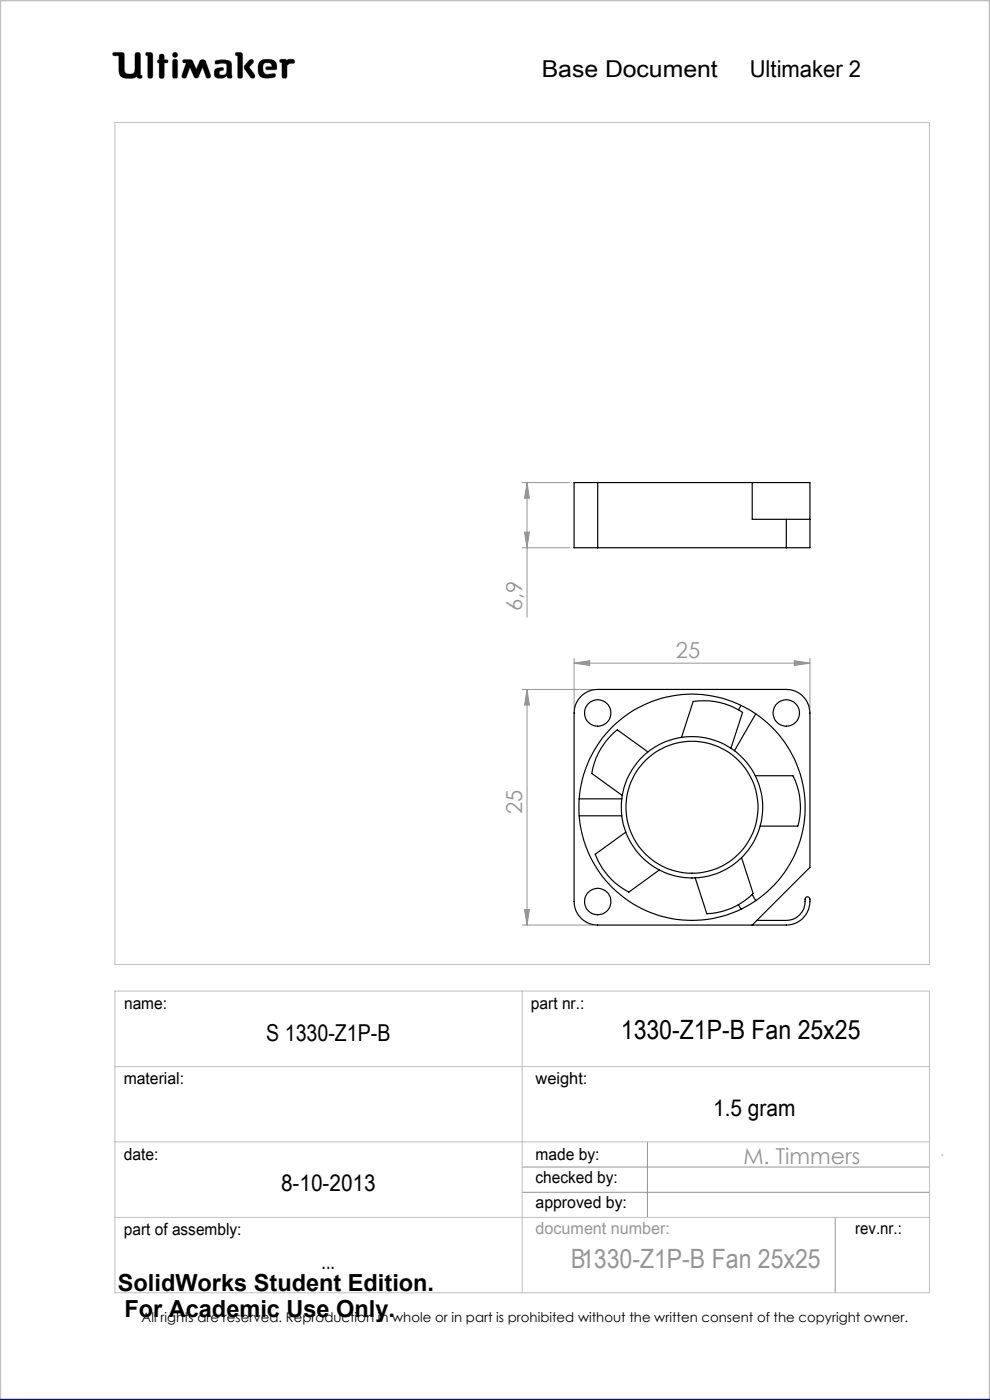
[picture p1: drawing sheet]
<svg xmlns="http://www.w3.org/2000/svg" width="210mm" height="297mm" viewBox="0 0 210 297" stroke-linecap="round" stroke-linejoin="round" font-family="sans-serif">
<g fill="none" stroke="#c0c0c0" stroke-width=".21">
<path d="M24 11.1h1.9l.4 .3 .2 3.9a1.51 1.51 0 0 0 2 0l.2-4a.77 .77 0 0 1 1 0l.1 4.6 .3 .1a.39 .39 0 0 1-.3 .6l-.6-.1-.1-.3a3.8 3.8 0 0 1-3 .3l-.6-.5-.2-.6-.1-3.6h-1a.39 .39 0 0 1-.3-.2 .39 .39 0 0 1 .1-.5zM31 11.1l1.2 .1 .2 .4-.1 4.8a.6 .6 0 0 1-.6 .2 .6 .6 0 0 1-.4-.5v-4.3l-.4-.1zM33.8 12.7v-1.1a.6 .6 0 0 1 .7-.1 .6 .6 0 0 1 .4 .5v.7h.6a.37 .37 0 0 1 0 .6l-.6 .1-.1 3.1a.6 .6 0 0 1-.6 .1 .6 .6 0 0 1-.4-.5v-2.7M33.8 12.7h.1M33.8 13.4h.1M33.8 15.7h.1M33.8 12.7h-.3l-.1 .3v.2l.4 .2M36.7 11.3l.4-.2 .4 .2 .2 .3-.2 .4-.4 .2-.4-.2-.1-.4zM36.8 12.6h.7l.2 .5v3l-.2 .5h-.7l-.2-.5v-3zM38.9 12.7l1.4-.1 .4 .2 .9 1.9 .7-1.6a.73 .73 0 0 1 .7-.5 .73 .73 0 0 1 .7 .5l1 2.8-.1 .5a.53 .53 0 0 1-.5 .2 .53 .53 0 0 1-.4-.3l-.7-2-1 2.1-.4 .2-.4-.2-.9-2.1-.7 2a.54 .54 0 0 1-.5 .3 .54 .54 0 0 1-.5-.2v-.5l.9-2.5-.7-.2zM42.1 16.3h.1M45.6 12.9a3.7 3.7 0 0 1 3.4 .3l.1 .5 .1 2.7a.64 .64 0 0 1-1-.2l-.1-.1a1.93 1.93 0 0 1-2.5 .2 1.32 1.32 0 0 1 .4-1.8l1-.2 .3 .1 .1 .2v.3a.73 .73 0 0 0-.9 .8 .98 .98 0 0 0 1.4 0l.2-.6-.1-1.5a2.59 2.59 0 0 0-2 0l-.4-.2z"/>
<path d="M50 11.1l1.3 .1 .2 .4-.1 4.8a.57 .57 0 0 1-.6 .2 .57 .57 0 0 1-.4-.5v-4.3l-.4-.1zM52.9 12.8l.4-.2 .4 .1 .1 .4-1 1.1 1.2 1.6 .1 .5-.2 .3h-.4a5.9 5.9 0 0 1-1.7-2.2l.1-.6zM55 13.3a2.62 2.62 0 0 1 3.5-.1l.2 1.1-.1 .5h-2l-.2-.1v-.5l1.3-.1-.2-.5a1.24 1.24 0 0 0-1.6 .1l-.1 1.1 .2 .6 .8 .4 1.5-.2 .1 .1v.6a3.8 3.8 0 0 1-3.3-.1 3.2 3.2 0 0 1-.1-2.9zM56.6 14.8h.1M59.4 12.6h1.2l.3 .3a1.21 1.21 0 0 1 1.5-.2v.7l-.9 .1-.6 .4-.1 2.5a.6 .6 0 0 1-.6 .2 .6 .6 0 0 1-.4-.5v-2.8l-.5-.2zM24.4 26h172.8v178.6h-172.8zM24.4 210.3h172.8v63.9h-172.8zM110.8 210.3v63.9M24.4 226.3h172.8M24.4 242.2h172.8M24.4 258.3h172.8"/>
</g>
<g fill="none" stroke="#959595" stroke-width=".21">
<path d="M110.8 102.4h10M110.8 116.2h10M111.3 112.9h1l-.5 3.3zM111.8 102.4l.5 3.3h-1zM111.8 102.4v28.5M121.8 139.7v10.5M171.8 139.7v10.5M110.8 146.3h15M111.8 146.3l.5 3.3h-1zM111.8 146.3v49.9M121.8 140.7l3.3-.5v1zM121.8 140.7h50"/>
<path d="M168.5 140.2l3.3 .5-3.3 .5zM110.8 196.2h15M111.3 193h1l-.5 3.2zM110.8 247.6h86.4M110.8 252.9h86.4M137.3 242.2v16.1M177.2 258.3v15.9M199.7 245h.3"/>
</g>
<path d="M0 297v-297h210v297" fill="none" stroke="#c0c0c0" stroke-width=".5"/>
<path d="M0 297h210" fill="none" stroke="#00f" stroke-width=".5"/>
<path d="M45.7 12.9l-.1 .5 .2 .2 1.2-.2 .9 .1 .2 .3-.1 1.4a.84 .84 0 0 1-.6 .7 .84 .84 0 0 1-.9-.3l.1-.4 .4-.2a.36 .36 0 0 0 .4-.4 .36 .36 0 0 0-.4-.3 1.23 1.23 0 0 0-1.6 1 1.07 1.07 0 0 0 .3 1.1 1.07 1.07 0 0 0 1.1 .2h.6l.3-.2a.28 .28 0 0 1 .4-.3 .28 .28 0 0 1 .2 .4 .57 .57 0 0 0 .6 .2 .57 .57 0 0 0 .3-.6l-.1-2.4a1.23 1.23 0 0 0-1.5-1zM50 11.1v.6l.4 .1v4.6l.3 .2h.5l.3-.3v-4.8l-.4-.4zM53 12.7l-1.2 1.3v.5l1.4 2 .6 .1 .2-.2v-.6l-1.2-1.6 1-.9v-.4l-.4-.3zM55.2 12.9a2.9 2.9 0 0 0 .1 3.4l.5 .2 1 .1 1.4-.2 .3-.2-.1-.5-.2-.1-1.4 .2-.6-.2-.3-.4-.1-.5a.99 .99 0 0 1 .7-1.3 .99 .99 0 0 1 1.2 .7l-1.2 .1-.2 .4 .3 .2h1.5a.51 .51 0 0 0 .6-.1 .51 .51 0 0 0 0-.6 1.62 1.62 0 0 0-2-1.5l-1.1 .1zM59.4 12.6l-.1 .6 .5 .1v3l.2 .3h.6l.3-.4v-2.3l.6-.4 .9-.1 .1-.5-.3-.3h-1l-.3 .3-.4-.3zM36.7 12.7l-.1 .3v3.4l.2 .2h.7l.2-.3v-3.4l-.2-.3zM36.6 11.6a.56 .56 0 0 0 1.1 0 .56 .56 0 0 0-1.1 0zM33.8 11.6v1.1l-.4 .2v.4l.4 .1v2.9l.2 .3h.5l.4-.4v-2.8l.7-.1 .1-.4-.3-.2h-.5v-.8l-.2-.4h-.6zM31 11.1l-.1 .6 .4 .1v4.5l.3 .3h.5l.3-.5v-4.7l-.4-.3zM38.8 12.7v.5l.7 .2-.9 2.5 .1 .6 .5 .1 .3-.2 .8-2.1 .9 2.1 .3 .2h.3l.3-.2 .9-2.1 .7 2.1 .6 .2 .4-.2v-.5l-1-2.8-.3-.4h-.7l-.3 .2-.8 1.8-.9-1.9-.4-.2zM24 11.2v.6h1.2v2.7a1.76 1.76 0 0 0 2.2 2.1h.9l.8-.4 .3 .4h.6l.2-.2-.1-.4-.3-.1v-4.4l-.4-.4h-.5l-.3 .4v3.4a.81 .81 0 0 1-1.1 .8h-.1a.86 .86 0 0 1-1-1.1l-.1-3.3-.4-.2z" fill-rule="evenodd" fill="#000"/>
<g fill="#959595">
<path d="M121.8 140.7l3.3-.5v1zM168.5 140.2l3.3 .5-3.3 .5z"/>
<path d="M111.8 146.3l.5 3.3h-1zM111.3 193h1l-.5 3.2zM111.8 102.4l.5 3.3h-1zM111.3 112.9h1l-.5 3.3z"/>
</g>
<g fill="none" stroke="#000" stroke-width=".25">
<path d="M126.8 102.4h45v13.8h-5M126.8 102.4h-5v13.8h5M126.8 102.4v13.8M126.8 116.2h40M159.6 102.4v7.8h7.2M166.8 110.2h5M166.8 110.2v6M137.4 159.5l-6.4-4.7a15 15 0 0 0-5.5 9.3l6.5 4.7M144.6 156.4l2.4-7.6a15.1 15.1 0 0 1 10.5 2.3l-2.5 7.6M157.2 149.6l-.6 1M160.3 151.4l-4.5 7.9M122.8 169.5h9.1"/>
<path d="M122.8 173.1h9.1M132.8 176.5l-6.5 4.7a15.2 15.2 0 0 0 7.1 8.1l6.4-4.7M160.2 164.6h8a14.8 14.8 0 0 1 1 10.7h-7.9M156.6 191.9l.6 1M157.3 182l2.5 7.6a14.9 14.9 0 0 1-9.9 4.2l-2.4-7.6M159.6 189.8l.7 1.3M160.5 195.3h6.3a4.2 4.2 0 0 0 4-4.7 .51 .51 0 0 1 .6-.4 .51 .51 0 0 1 .4 .5 5.1 5.1 0 0 1-5 5.5h-40a5 5 0 0 1-5-5v-39.9a5 5 0 0 1 5-5h40a5 5 0 0 1 5 5v32.7l-12.2 12.2"/>
<circle cx="126.8" cy="151.3" r="2.8"/>
<circle cx="166.8" cy="151.3" r="2.8"/>
<circle cx="146.8" cy="171.2" r="14"/>
<circle cx="146.8" cy="171.3" r="24"/>
<circle cx="146.8" cy="171.3" r="15"/>
<circle cx="126.8" cy="191.3" r="2.8"/>
</g>
<text font-size="5.6" x="131.7" y="220.3">1330-Z1P-B Fan 25x25</text>
<text font-size="5.6" fill="#959595" x="121.1" y="269.1">B1330-Z1P-B Fan 25x25</text>
<g font-size="5">
<text x="25" y="273.9">SolidWorks Student Edition.</text>
<text x="26.4" y="279.4">For Academic Use Only.</text>
</g>
<g font-size="4.9">
<text x="114.9" y="16.4">Base Document</text>
<text x="159" y="16.3">Ultimaker 2</text>
<text x="56.5" y="220.9">S 1330-Z1P-B</text>
<text x="151.3" y="236.7">1.5 gram</text>
<text x="59.6" y="252.7">8-10-2013</text>
<text x="68.2" y="269.3">...</text>
</g>
<g font-size="4.7" fill="#959595">
<text x="110.8" y="129.6" transform="rotate(-90 110.8 129.6)">6,9</text>
<text x="143.4" y="139.6">25</text>
<text x="110.8" y="172.7" transform="rotate(-90 110.8 172.7)">25</text>
<text x="157.7" y="246.9">M. Timmers</text>
</g>
<g font-size="3.5">
<text x="26.3" y="214.1">name:</text>
<text x="112.6" y="214">part nr.:</text>
<text x="26.2" y="229.9">material:</text>
<text x="113.6" y="229.9">weight:</text>
<text x="26.3" y="246">date:</text>
<text x="113.6" y="246">made by:</text>
<text x="113.6" y="251.1">checked by:</text>
<text x="113.6" y="256.3">approved by:</text>
<text x="26.3" y="262">part of assembly:</text>
<text x="181.4" y="261.9">rev.nr.:</text>
</g>
<text font-size="3.5" fill="#959595" x="113.6" y="261.8">document number:</text>
<text font-size="2.8" x="30" y="280.4">All rights are reserved. Reproduction in whole or in part is prohibited without the written consent of the copyright owner.</text>
</svg>
